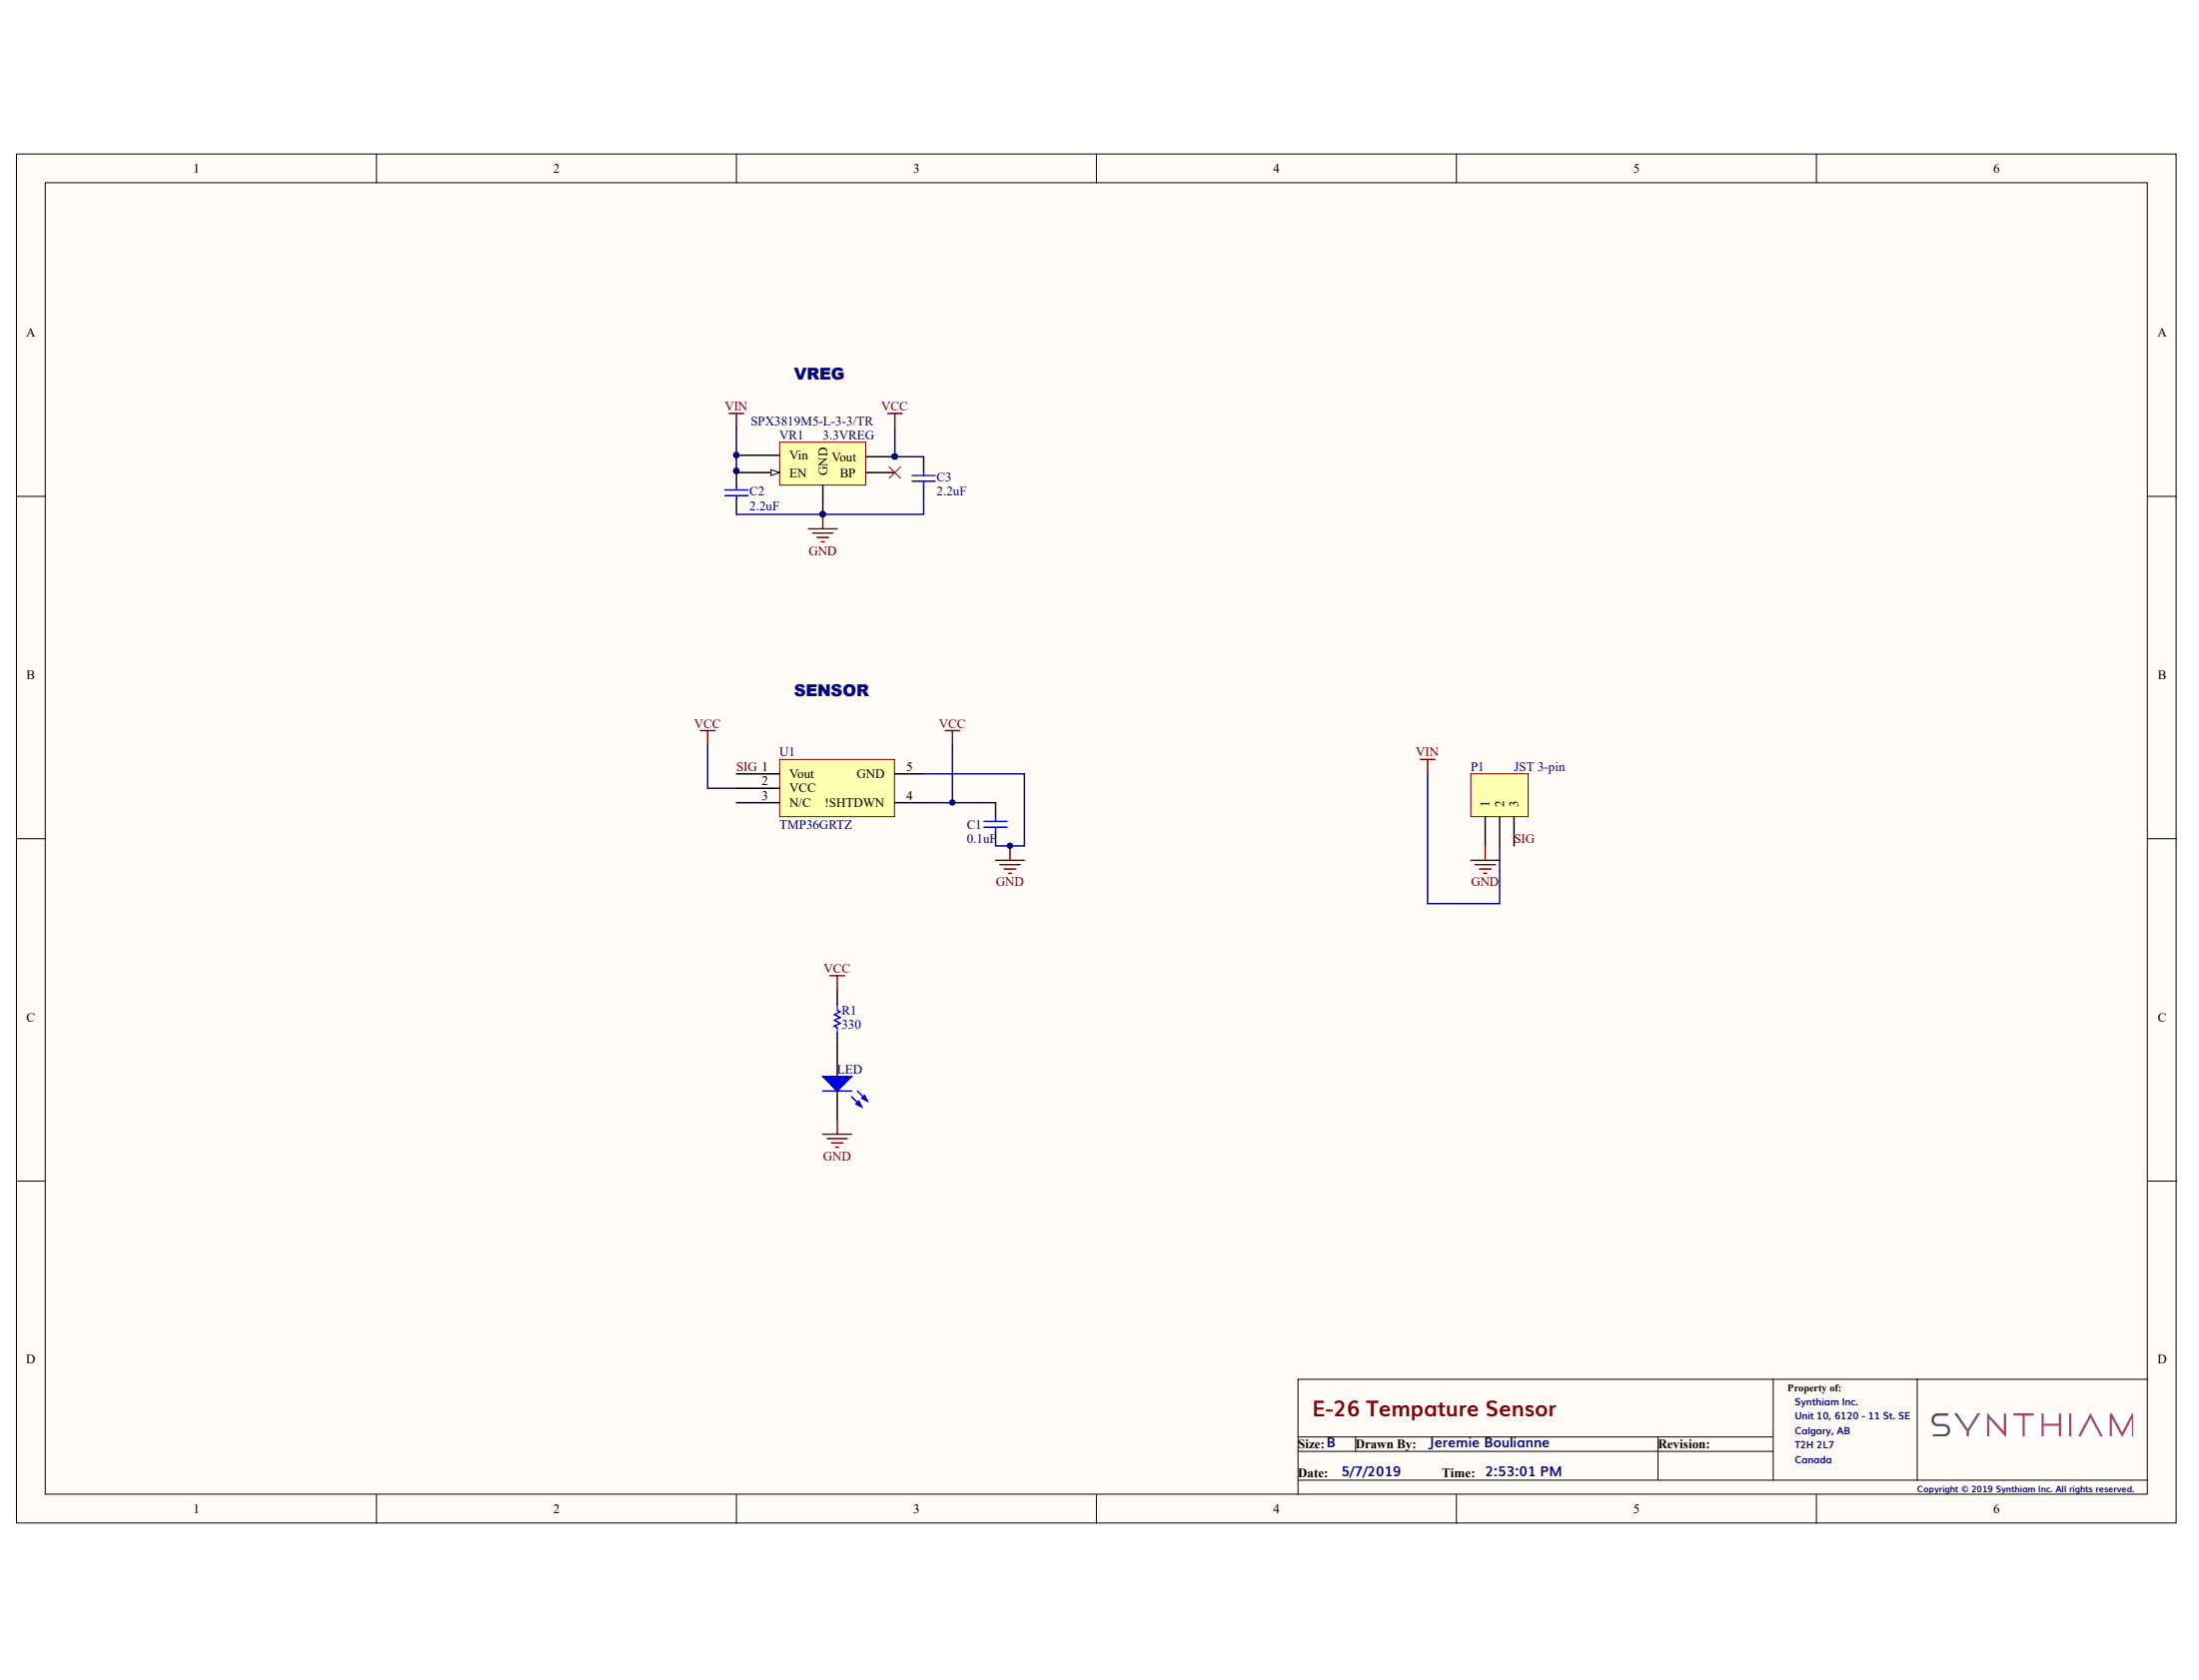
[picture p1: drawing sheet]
# Altium schematic sheet E-26 Temp Sensor.SchDoc: E-26 Tempature Sensor
size B; DrawnBy: Jeremie Boulianne; Organization: Synthiam Inc.; Address1: Unit 10, 6120 - 11 St. SE; Address2: Calgary, AB; Address3: T2H 2L7; Address4: Canada

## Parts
C1  value 0.1uF  [0805 TIGHT]  (hidden comment: 18pF)
C2  2.2uF  [0805 TIGHT]
C3  value 2.2uF  [0805 TIGHT]  (hidden comment: 100nF)
LED  LED2  [0805 LED - TIGHT]  (value not drawn)
P1  JST 3-pin  [JST-PH 3-pin SMD]
R1  value 330  [0805 TIGHT]  (hidden comment: Res1)
U1  TMP36GRTZ  [SOT-23-5]
VR1  3.3VREG  [SOT-25 New]

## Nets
GND: C1.1 C2.2 C3.2 LED.2(K) P1.1 U1.5(GND) VR1.3(GND)
VCC: C1.2 C3.1 R1.2 U1.2(VCC) U1.4(!SHTDWN) VR1.2(Vout)
VIN: C2.1 P1.2 VR1.4(EN) VR1.5(Vin)
SIG: P1.3 U1.1(Vout)
NetLED_1: LED.1(A) R1.1

Not connected (* = marked no-connect by the designer): U1 3(N/C); VR1 1(BP)*

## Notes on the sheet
- VREG
- SENSOR
- Labels drawn without touching a wire or pin: SPX3819M5-L-3-3/TR
